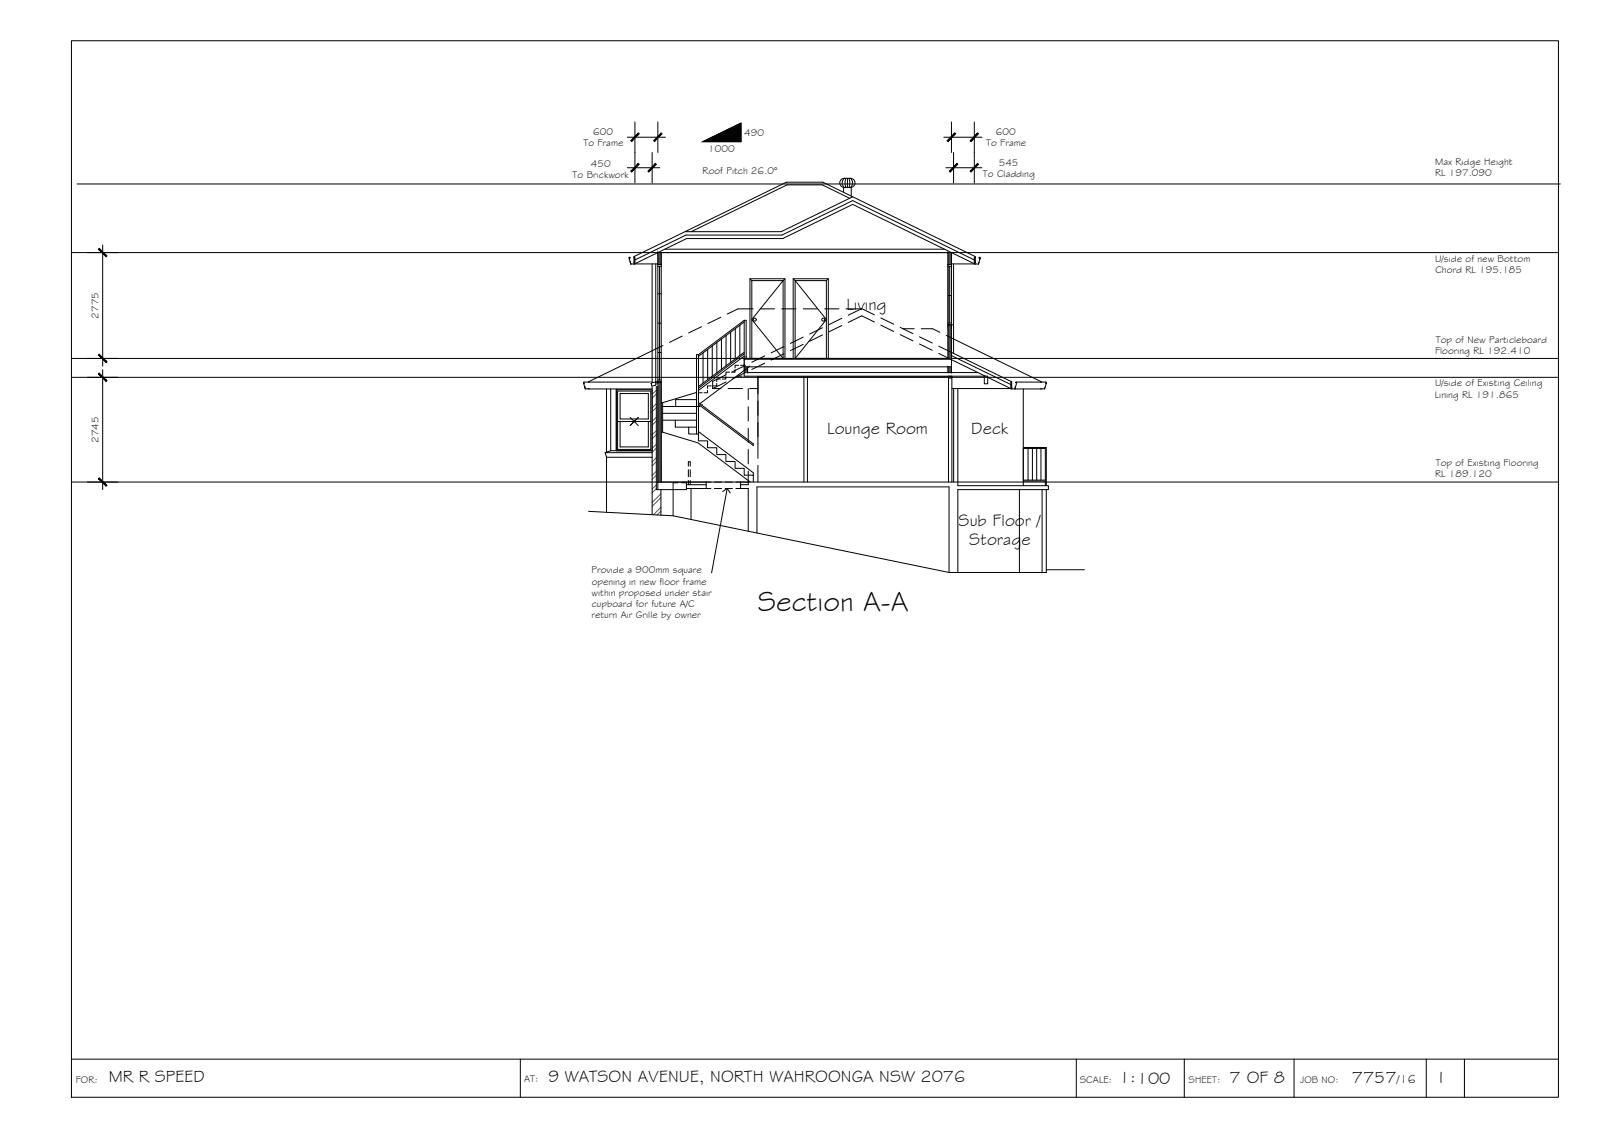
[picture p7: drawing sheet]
<svg xmlns="http://www.w3.org/2000/svg" width="420mm" height="297mm" viewBox="0 0 420 297" stroke-linecap="round" stroke-linejoin="round" font-family="sans-serif">
<!-- layer: MASK -->
<g fill="#fff" stroke="#fff" stroke-width=".26">
<path d="M170.8 100.4l1.2-.3v.3z"/>
<path d="M170.8 100.4h1.2v.6z"/>
<path d="M196.7 73.1l9.2 .5v-.5zM196.7 73.1l9.2 .5h-9.2z"/>
<path d="M205.4 73.6l.5 20.4v-20.4zM205.4 73.6l.5 20.4h-.5z"/>
<path d="M196.7 73.6l.5 20.4v-20.4zM196.7 73.6l.5 20.4h-.5z"/>
<path d="M197.2 73.6l8.2 20.4v-20.4zM197.2 73.6l8.2 20.4h-8.2z"/>
<path d="M208 73.1l9.2 .5v-.5zM208 73.1l9.2 .5h-9.2z"/>
<path d="M216.7 73.6l.5 20.4v-20.4zM216.7 73.6l.5 20.4h-.5z"/>
<path d="M208 73.6l.5 20.4v-20.4zM208 73.6l.5 20.4h-.5z"/>
<path d="M208.5 73.6l8.2 20.4v-20.4zM208.5 73.6l8.2 20.4h-8.2z"/>
<path d="M170.8 100.4l.1 .6h1.1zM170.9 101h1.1l-1.1 .3z"/>
</g>
<!-- layer: DOORS -->
<g fill="none" stroke="#000" stroke-width=".26">
<path d="M205.4 73.6l-8.2 10.2 8.2 10.2v-20.4h-8.2v20.4M208.5 73.6l8.2 10.2-8.2 10.2v-20.4h8.2v20.4"/>
<circle cx="198" cy="83.8" r=".39"/>
<circle cx="215.9" cy="83.8" r=".39"/>
</g>
<!-- layer: NEWWORK -->
<g fill="none" stroke="#000" stroke-width=".26">
<path d="M221.3 49.1v1.3M221.4 46.7a1.58 1.58 0 0 0 .1 2.5l1.6-.1a1.58 1.58 0 0 0 0-2.4M221.4 46.8a1.2 1.2 0 0 0-1.2 1.1 1.2 1.2 0 0 0 1.2 1.2M221.5 46.8h1.6M221.9 46.7l-.3 1 .3 1.4M222.3 46.8v2.4M222.7 46.7l.2 1-.2 1.4M222.8 52l-7.1-3.5h-9.3l-25.1 12.2M223.1 46.8a1.2 1.2 0 0 1 1.1 1.1 1.2 1.2 0 0 1-1.1 1.2M223.3 49.1v2.3M223.6 51.6l-18.7 9.1h-25.2M165 67.9l.3 .9"/>
<path d="M165 67.8l.1 .1M165.1 67.8v.1M165.3 67.6l-.3-.1v.3M165.3 68.8h.1M165.3 68.8l.1 .4M165.4 69.2h.1M166.3 69.1l-.9 .2M166.3 67.5v1.6M166.3 67.5h.2v1.8h-.2zM166.3 67.5v-.2l40-19.5h9.5l40 19.5-.1 .2M166.5 68.1l13.4-6.5h25.2l18.5-9 31.9 15.5M172.5 69.3v-3.1h77v31.5"/>
<path d="M172.5 69.2l-6-.1 13.6-6.6h25.2l18.3-8.9 31.9 15.5-6 .1M173.4 66.2v3.1M174.4 65.3h73.3M196.7 73.1l.5 .5M205.9 73.1l-.5 .5M208 73.1l.5 .5M217.2 73.1l-.5 .5M248.6 66.2v27.8M248.6 69.3h.9M255.5 67.5h.2v1.8h-.2zM255.7 69.1l.9 .2M255.7 67.5v1.6"/>
<path d="M256.6 69.2h.1M256.7 68.8l-.1 .4M256.8 67.6l.2-.1v.3M257 67.9h.1M257 67.9l-.3 .9M257 67.8v.1M195.2 94.2h54.3M195.2 96.2h54.3M196.1 96.2v1.5M198.8 98.8v17.6M205.4 94h-8.7v-20.9h9.2v20.9M208 94v-20.9h9.2v20.9h-8.7"/>
<path d="M248.6 96.2v1.5M248.6 85.2h.9M249.5 94h-54.3v4.6M161.6 102.2h9.4v16h-9.4zM170.8 100.4l1.2-.3v.9l-1.1 .3zM171 101.2v33.7M172.1 100.1v28.3h7.9v-.3M173.4 105.6h.4M268.4 117.6h5.8v8.3h-5.8M268.4 117.3h6v10M269.6 117.6v8.3M270.8 117.6v8.3"/>
<path d="M271.9 117.6v8.3M273 117.6v8.3M172.5 126.4h13.9M173.3 128.4v6.7M173.4 126.4v-26.3h-.9v28.3M185.2 126.4v1.7h1.2M187.4 126.4h1.9M187.4 128.1h1.9M190.2 126.4h1.9M190.2 128.1h1.9M193 126.4h3.2M194.2 126.4v1.7h-1.2"/>
<path d="M268.4 126.1h5.8v1.2"/>
</g>
<!-- layer: CEILING-FLOOR LINES -->
<path d="M20.2 48.2h389M18.7 66.2h390M18.7 94h390M18.7 98.9h390M18.7 126.4h390" fill="none" stroke="#000" stroke-width=".26"/>
<!-- layer: BORDER -->
<path d="M18.7 10.7h390v277h-390zM18.7 277.7h390M136.5 277.7v10M282.3 277.7v10M310.6 277.7v10M339.4 277.7v10M374.1 277.7v10M384.1 277.7v10" fill="none" stroke="#000" stroke-width=".26"/>
<!-- layer: HATCH -->
<g fill="none" stroke="#545454" stroke-width=".26">
<path d="M172.1 102.3l-1.1 1.1M172.1 105.8l-1.1 1.1M172.1 109.4l-1.1 1.1M172.1 112.9l-1.1 1.1M172.1 116.5l-1.1 1.1M172.1 103.3l-1.1 1.1M172.1 106.8l-1.1 1.1M172.1 110.4l-1.1 1.1M172.1 113.9l-1.1 1.1M172.1 117.5l-1.1 1.1M172.1 120l-1.1 1.1M172.1 123.6l-1.1 1.1"/>
<path d="M172.1 127.1l-1.1 1.1M172.1 121l-1.1 1.1M172.1 124.6l-1.1 1.1M172.1 128.1l-1.1 1.1M173.3 129.4l-2.3 2.4M173.3 133l-1.9 2M173.3 130.5l-2.3 2.3M173.3 134l-1 1"/>
</g>
<!-- layer: EXISTING -->
<g fill="none" stroke="#000" stroke-width=".26">
<path d="M173.9 90.6l-19.5 9.6M178.9 88.1l-3.3 1.7M184 85.7l-3.4 1.6M189 83.2l-3.3 1.6M190.4 98.2l-3.5 1.8v1.9M193.6 98.6h1M195.5 95.8l-3.4 1.6M197.5 81h-3.9l-2.9 1.4M198.8 98.8h50M198.8 98.9v4.4M199.4 81h3.8M200.6 95.2l-3.4 1.7"/>
<path d="M200.6 93.3l-3.4 1.7M205 81h3.8M205.6 92.7l-3.4 1.7M205.6 90.9l-3.4 1.6M210.7 90.3l-3.4 1.6M210.7 88.4l-3.4 1.6M210.7 81h3.7M210.8 98.9v27.5M211.8 98.9v27.5M215.7 87.8l-3.3 1.7M215.7 85.9l-3.3 1.7M216.3 81h3.7"/>
<path d="M220.8 85.4l-3.4 1.6M220.8 83.5l-3.4 1.6M221.9 81h4M229.3 84.4l-3.3-1.6-3.5 1.7M229.3 82.5l-3.3-1.6-3.5 1.7M231 85.3l3.4 1.6M231 83.4l3.4 1.6M236.1 87.7l3.3 1.7M236.1 85.8l3.3 1.7M236.8 86.2h3M241.1 90.2l3.4 1.6M241.1 88.3l3.4 1.6"/>
<path d="M241.6 86.2h3l1.9 .9M246.2 92.7l12.2 5.9h-63.3M246.2 90.8l19.1 9.4M248.2 87.9l24.9 12.3M248.8 98.6h.8v.5h-.8zM248.8 98.6v27.8M249.5 93.2l15.6 7.6M249.6 98.6v27.8M256.5 97.7h-61l-3.4 1.6M258.2 98.6h.8v2h-.8zM259 98.9l6.1 3h-15.5M153.1 100.6l.3 .9"/>
<path d="M153.1 100.6h.1M153.2 100.2h17.8M153.2 100.2l-.1 .4M153.4 101.5h.1M153.4 101.6l.1 .4M153.5 102h.1M154.4 101.9l-.9 .1M154.4 101.9l16.6 .1M158.7 118.7h12.3M159.1 102v16.5M159.1 119.9v14.4M160.2 118.2l-1.5 .5 .4 1.2h11.9"/>
<path d="M160.2 118.2h10.8M160.2 102v16.2M161.6 102v16.2M186.9 101.9h2.2M190.4 100.2l-3.5 1.7M191 101.9h3.7M196.2 101.9v2.8M196.2 106.6v3.8M196.2 112.3v3.7M196.2 117.9v3.7M196.6 101.9h2.2M198.8 105.1v3.8"/>
<path d="M198.8 110.8v3.7M198.8 116.4v3.8M250.1 101.9v24.5M251.2 101.9v25.4h23.8v1.1h-23.8v21.7M265.1 100.2h.2v1.8h-.2zM265.3 101.9l.1 .1M265.3 100.2v1.7M265.4 102h.8M266.2 102h.1M266.3 101.6l-.1 .4M266.3 101.5h.1M266.3 100.4l.3-.2v.4"/>
<path d="M266.5 100.2h7.8M266.6 100.6h.1M266.6 100.6l-.3 .9M268.4 102v25.3M273.1 101.9l.9 .1M273.1 101.9l-6.9 .1M274 102h.1M274.1 101.6h.1M274.1 101.6l-.1 .4M274.3 100.2l.1 .4M274.3 100.6h.1M274.4 100.6l-.3 .9"/>
<path d="M177.8 126.6h-1.3v8.6M178.8 126.6h1.2v1.5h5.2M180 127.1h5.2M180.5 122.2v-1.1h.5v1.1M180.5 123.1v1.9M180.5 126v1.1M181 123.1v1.9M181 126v1.1M181.2 128.1v8.1M194.2 128.1h2v11.2M196.2 123.5v3.6h-2M198.5 139.7v-12.1h50.4v22.5"/>
<path d="M198.8 122v4.4M267.4 128.4v21.7M273.3 128.4v21.7M274.4 128.4v21.7"/>
</g>
<!-- layer: DIMENSION -->
<g fill="none" stroke="#000" stroke-width=".26">
<path d="M164.5 36h10M166.5 32v16M171 40v8M172.5 32v8M247.5 36h10M249.5 32v8M250.1 40v8M255.5 32v16M164.5 44h8.5M248.1 44h9.4M22.9 66.2h8M26.9 64.2v31.8"/>
<path d="M22.9 98.9h8M22.9 94h8M26.9 96.9v31.5M22.9 126.4h8"/>
</g>
<!-- layer: 0 -->
<g fill="#000" stroke="#000" stroke-width=".26">
<path d="M167.4 34.9l-1.8 2.2 2-2zM165.4 36.9l2-2-1.8 2.2z"/>
<path d="M171.4 36.9l.2 .2 1.8-2.2zM173.4 34.9l.2 .2-2 2z"/>
<path d="M250.4 34.9l-1.8 2.2 2-2zM248.4 36.9l2-2-1.8 2.2z"/>
<path d="M254.4 36.9l.2 .2 1.8-2.2zM256.4 34.9l.2 .2-2 2z"/>
<path d="M167.4 42.9l-1.8 2.2 2-2zM167.4 42.9l-1.8 2.2-.2-.2z"/>
<path d="M171.9 42.9l-2 2 .2 .2zM171.9 42.9l.2 .2-2 2z"/>
<path d="M251 42.9l-1.8 2.2 2-2zM251 42.9l-1.8 2.2-.2-.2z"/>
<path d="M256.4 42.9l-2 2 .2 .2zM256.4 42.9l.2 .2-2 2z"/>
<path d="M25.8 65.3l2 2 .2-.2zM26 65.1l2 2-2.2-1.8z"/>
<path d="M26 92.9l-.2 .2 2.2 1.8zM25.8 93.1l2.2 1.8-.2 .2z"/>
<path d="M25.8 98l2 2 .2-.2zM26 97.8l2 2-2.2-1.8z"/>
<path d="M26 125.3l-.2 .2 2.2 1.8zM25.8 125.5l2.2 1.8-.2 .2z"/>
</g>
<!-- layer: GRDLEV -->
<path d="M154.4 134.1l22.1 1.1 72.4 14.9h25.5M274.4 149.4h10" fill="none" stroke="#000" stroke-width=".26"/>
<!-- layer: HATCH -->
<g fill="#545454" stroke="#545454" stroke-width=".26">
<path d="M248.6 96.2l.9 1.5v-1.5zM248.6 96.2l.9 1.5h-.9z"/>
<path d="M195.2 96.2l.9 1.5v-1.5zM195.2 96.2l.9 1.5h-.9z"/>
<path d="M248.6 66.2l.9 3.1v-3.1zM248.6 66.2l.9 3.1h-.9z"/>
<path d="M248.6 85.2l.9 8.8v-8.8zM248.6 85.2l.9 8.8h-.9z"/>
<path d="M172.5 66.2l.9 3.1v-3.1zM172.5 66.2l.9 3.1h-.9z"/>
<path d="M172.5 100.1l.9 26.3v-26.3zM172.5 100.1l.9 26.3h-.9z"/>
</g>
<!-- layer: STAIRS -->
<g fill="none" stroke="#000" stroke-width=".26">
<path d="M183.2 93v20.8M183.2 93h-.5v20.8M184.4 92.5v7.9M185.6 91.6v7.9M186.8 90.7v7.9M188 89.8v7.9M188.9 99.4h-.9v.6M189.2 88.9v7.9M190.4 98.7v.7h-1M190.4 88v7.9M191.4 97.6h-1v.6M191.6 87.1v7.9"/>
<path d="M192.8 96.9v.7h-1M192.8 86.2v7.9M193.7 95.8h-.9v.6M194 85.3v7.9M195.2 95.1v.7h-1M195.2 93.5l-12 8.9M195.2 84v10.7M195.2 84h.5v10M195.2 84l-12 9M195.2 84.4l-12 9M195.2 92.8l-12 9M195.2 92.3l-12 9"/>
<path d="M196.7 96l-13.2 9.8M173.4 113.3l9.7 2.8 13.7 10.3M173.8 110.2h8.9M173.8 108.4h8.9M173.8 106.6h9.8M177.1 110.2v1.8h3.5v1.8h2.6v1.8h2.4v1.8h2.4v1.8h2.4v1.8h2.4v1.8h2.4v1.8h2.4v1.8M180.6 112h2.1M182.7 102.9l-8.9 2.7v7.7M182.7 104.8h-5.5v1.8M183.2 113.1l14.4 10.8v.7M183.2 105.6l14.4 10.8v.4l-14.4-10.8M184.2 103h-1v.6"/>
<path d="M184.2 106.1h-.1M185.6 102.3v.7h-1M186.5 101.2h-.9v.6M188 100.5v.7h-1"/>
</g>
<!-- layer: TEXT -->
<path d="M184.3 37.1l10-4.8v4.8z" fill="#000" stroke="#000" stroke-width=".26"/>
<path d="M184.3 37.1l10-4.8v4.8z" fill="none" stroke="#000" stroke-width=".26"/>
<!-- layer: INSULCLAD -->
<path d="M171 69.2v31.1M250.1 69.2v23.5M249.5 85.2h.6" fill="none" stroke="#000" stroke-width=".26"/>
<!-- layer: WINDOWS -->
<g fill="none" stroke="#000" stroke-width=".26">
<path d="M172 69.2v30.9h1.4M172.5 69.3h.9v30.8h-.9zM172.5 69.8h.9M172.5 77h.9M173 69.8v29.8M248.6 69.3h.9v15.9h-.9zM248.6 69.8h.9M248.6 77.5h.9M249.1 69.8v14.9M172.5 99.6h.9M172.5 84.7h.9M172.5 92.4h.9"/>
<path d="M248.6 84.7h.9M162 102.5h8.7v15.3h-8.7zM162 110.5h8.7M162.6 103.2h7.4v6.6h-7.4zM162.6 110.5v6.7h7.4v-6.7M165.3 109.4l2.1 2.2M167.4 109.4l-2.1 2.2"/>
</g>
<!-- layer: 0 -->
<path d="M189.6 128.9l1.1-.8 .8 1.1M190.7 128.1l-4.1 22.1" fill="none" stroke="#000" stroke-width=".26"/>
<text font-size="7.5" x="198.7" y="160.2">Section A-A</text>
<g font-size="4.5">
<text x="222" y="81.3">Living</text>
<text x="217" y="113.7">Lounge Room</text>
<text x="254.7" y="113.7">Deck</text>
<text x="251.4" y="138">Sub Floor /</text>
<text x="254.2" y="143">Storage</text>
<text x="28.5" y="283.8">MR R SPEED</text>
<text x="143.7" y="283.7">9 WATSON AVENUE, NORTH WAHROONGA NSW 2076</text>
<text x="293.5" y="284">1:100</text>
<text x="322.4" y="284">7 OF 8</text>
<text x="354.5" y="283.9">7757</text>
<text x="377.5" y="283.8">I</text>
</g>
<text font-size="3.2" x="366.4" y="283.9">/16</text>
<g font-size="2.6">
<text x="155.6" y="35.3">600</text>
<text x="195.2" y="35.6">490</text>
<text x="261.2" y="35.3">600</text>
<text x="153" y="38.2">To Frame</text>
<text x="185.7" y="39.7">1000</text>
<text x="258.6" y="38.2">To Frame</text>
<text x="150.2" y="46.7">To Brickwork</text>
<text x="154.9" y="43.8">450</text>
<text x="184.3" y="45.5">Roof Pitch 26.0°</text>
<text x="257.8" y="46.4">To Cladding</text>
<text x="261.9" y="43.5">545</text>
<text x="376.4" y="43.3">Max Ridge Height</text>
<text x="376.4" y="46.2">RL 197.090</text>
<text x="376.4" y="68.7">U/side of new Bottom</text>
<text x="376.5" y="71.6">Chord RL 195.185</text>
<text x="25.8" y="83.6" transform="rotate(-90 25.8 83.6)">2775</text>
<text x="376.6" y="90">Top of New Particleboard</text>
<text x="376.4" y="92.9">Flooring RL 192.410</text>
<text x="376.4" y="101.3">U/side of Existing Ceiling</text>
<text x="376.4" y="104.2">Lining RL 191.865</text>
<text x="25.8" y="116.1" transform="rotate(-90 25.8 116.1)">2745</text>
<text x="376.4" y="125.1">RL 189.120</text>
<text x="376.6" y="122.2">Top of Existing Flooring</text>
<text x="155.1" y="150.3">Provide a 900mm square</text>
<text x="155.2" y="153.3">opening in new floor frame</text>
<text x="155.1" y="156.2">within proposed under stair</text>
<text x="155.2" y="159.1">cupboard for future A/C</text>
<text x="155.1" y="162.1">return Air Grille by owner</text>
<text x="19.9" y="283.9">FOR:</text>
<text x="137.5" y="283.7">AT:</text>
<text x="283.2" y="284">SCALE:</text>
<text x="311.7" y="284">SHEET:</text>
<text x="341" y="284">JOB NO:</text>
</g>
</svg>
